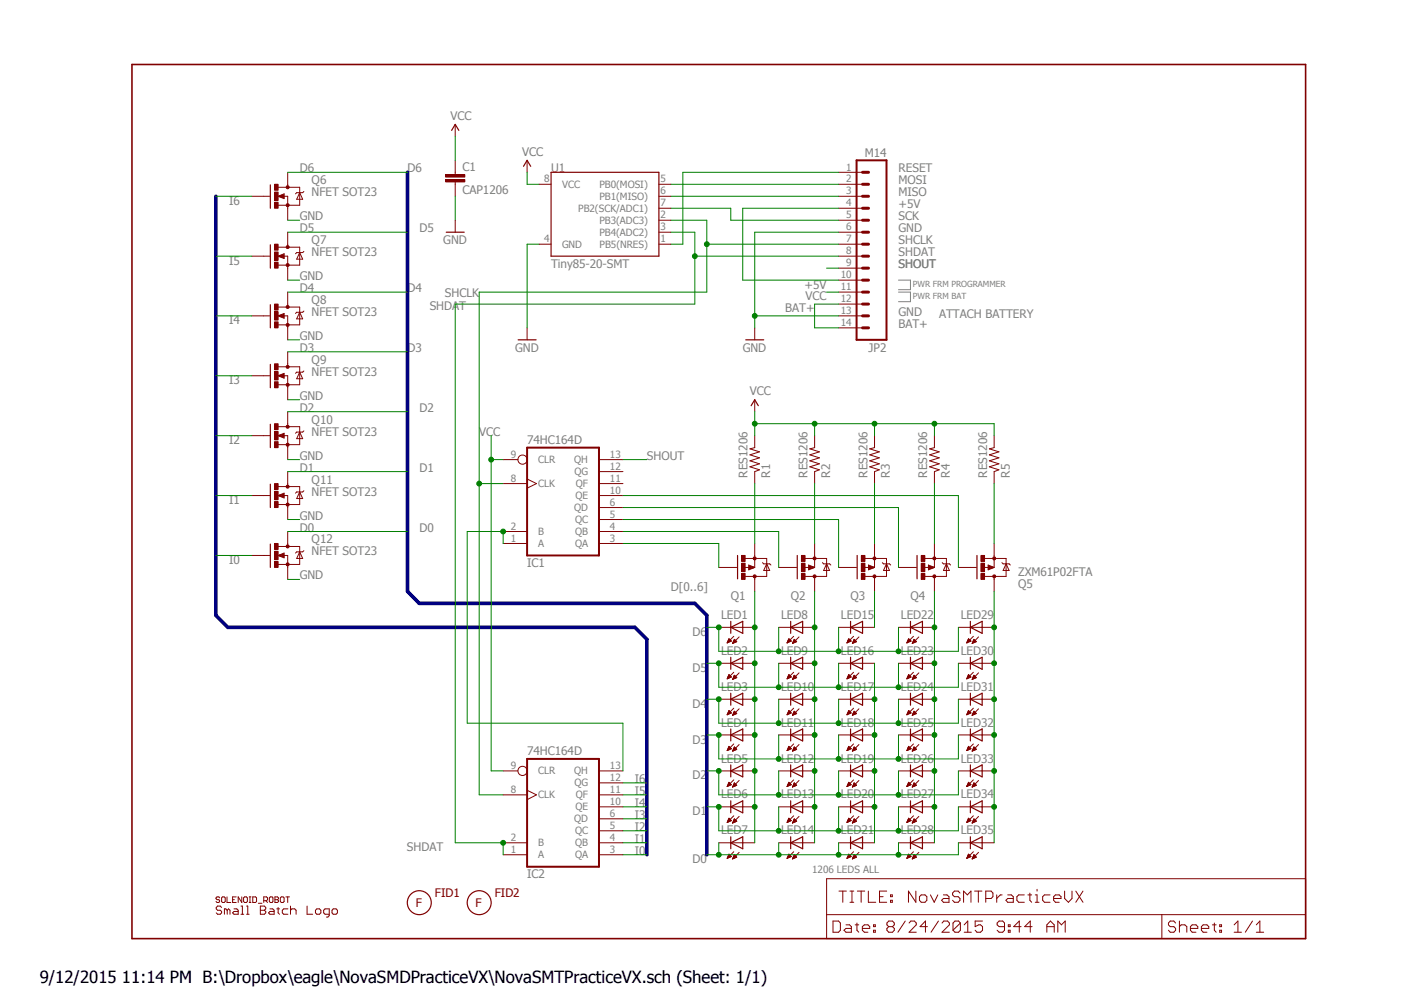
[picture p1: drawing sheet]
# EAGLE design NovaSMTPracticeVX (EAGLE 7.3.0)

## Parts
C1  CAP1206  [1206]
FID1  FIDUCIAL  [FID05MM]
FID2  FIDUCIAL  [FID05MM]
IC1  74HC164D  [SO14]
IC2  74HC164D  [SO14]
JP2  M14  [1X14_SMTPADS]
LED1  LED1206  [LED-1206]
LED2  LED1206  [LED-1206]
LED3  LED1206  [LED-1206]
LED4  LED1206  [LED-1206]
LED5  LED1206  [LED-1206]
LED6  LED1206  [LED-1206]
LED7  LED1206  [LED-1206]
LED8  LED1206  [LED-1206]
LED9  LED1206  [LED-1206]
LED10  LED1206  [LED-1206]
LED11  LED1206  [LED-1206]
LED12  LED1206  [LED-1206]
LED13  LED1206  [LED-1206]
LED14  LED1206  [LED-1206]
LED15  LED1206  [LED-1206]
LED16  LED1206  [LED-1206]
LED17  LED1206  [LED-1206]
LED18  LED1206  [LED-1206]
LED19  LED1206  [LED-1206]
LED20  LED1206  [LED-1206]
LED21  LED1206  [LED-1206]
LED22  LED1206  [LED-1206]
LED23  LED1206  [LED-1206]
LED24  LED1206  [LED-1206]
LED25  LED1206  [LED-1206]
LED26  LED1206  [LED-1206]
LED27  LED1206  [LED-1206]
LED28  LED1206  [LED-1206]
LED29  LED1206  [LED-1206]
LED30  LED1206  [LED-1206]
LED31  LED1206  [LED-1206]
LED32  LED1206  [LED-1206]
LED33  LED1206  [LED-1206]
LED34  LED1206  [LED-1206]
LED35  LED1206  [LED-1206]
Q1  MOSFET-PCHANNELSMD  [SOT23-3]
Q2  MOSFET-PCHANNELSMD  [SOT23-3]
Q3  MOSFET-PCHANNELSMD  [SOT23-3]
Q4  MOSFET-PCHANNELSMD  [SOT23-3]
Q5  ZXM61P02FTA  MOSFET-PCHANNELSMD  [SOT23-3]
Q6  NFET SOT23  MOSFET-NCHANNELSMD  [SOT23-3]
Q7  NFET SOT23  MOSFET-NCHANNELSMD  [SOT23-3]
Q8  NFET SOT23  MOSFET-NCHANNELSMD  [SOT23-3]
Q9  NFET SOT23  MOSFET-NCHANNELSMD  [SOT23-3]
Q10  NFET SOT23  MOSFET-NCHANNELSMD  [SOT23-3]
Q11  NFET SOT23  MOSFET-NCHANNELSMD  [SOT23-3]
Q12  NFET SOT23  MOSFET-NCHANNELSMD  [SOT23-3]
R1  RES1206  [1206]
R2  RES1206  [1206]
R3  RES1206  [1206]
R4  RES1206  [1206]
R5  RES1206  [1206]
U1  Tiny85-20-SMT  ATTINY45TINY85-20-SMT  [SO08-EIAJ]
U$1  SOLENOID_ROBOT  [SOLENOID_ROBT_450MIL]
U$4  SMALLBATCH_LOGO750W  [SMALLBATCH_750W]

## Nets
+5V: JP2.4 JP2.10
BAT+: JP2.12 JP2.14
D0: LED7.C LED14.C LED21.C LED28.C LED35.C Q12.3(D)
D1: LED6.C LED13.C LED20.C LED27.C LED34.C Q11.3(D)
D2: LED5.C LED12.C LED19.C LED26.C LED33.C Q10.3(D)
D3: LED4.C LED11.C LED18.C LED25.C LED32.C Q9.3(D)
D4: LED3.C LED10.C LED17.C LED24.C LED31.C Q8.3(D)
D5: LED2.C LED9.C LED16.C LED23.C LED30.C Q7.3(D)
D6: LED1.C LED8.C LED15.C LED22.C LED29.C Q6.3(D)
GND: C1.2 JP2.6 JP2.13 Q6.2(S) Q7.2(S) Q8.2(S) Q9.2(S) Q10.2(S) Q11.2(S) Q12.2(S) U1.4(GND)
I0: IC2.3(QA) Q12.1(G)
I1: IC2.4(QB) Q11.1(G)
I2: IC2.5(QC) Q10.1(G)
I3: IC2.6(QD) Q9.1(G)
I4: IC2.10(QE) Q8.1(G)
I5: IC2.11(QF) Q7.1(G)
I6: IC2.12(QG) Q6.1(G)
MISO: JP2.3 U1.6(PB1(MISO))
MOSI: JP2.2 U1.5(PB0(MOSI))
N$1: IC1.1(A) IC1.2(B) IC2.13(QH)
N$8: LED1.A LED2.A LED3.A LED4.A LED5.A LED6.A LED7.A Q1.3(D)
N$9: LED8.A LED9.A LED10.A LED11.A LED12.A LED13.A LED14.A Q2.3(D)
N$10: LED16.A LED17.A LED18.A LED19.A LED20.A LED21.A
N$11: LED22.A LED23.A LED24.A LED25.A LED26.A LED27.A LED28.A Q4.3(D)
N$12: LED29.A LED30.A LED31.A LED32.A LED33.A LED34.A LED35.A Q5.3(D)
N$13: LED15.A Q3.3(D)
N$15: Q1.2(S) R1.1
N$16: Q2.2(S) R2.1
N$18: Q3.2(S) R3.1
N$19: Q4.2(S) R4.1
N$20: Q5.2(S) R5.1
N$21: IC1.3(QA) Q1.1(G)
N$22: IC1.4(QB) Q2.1(G)
N$23: IC1.5(QC) Q3.1(G)
N$24: IC1.6(QD) Q4.1(G)
N$25: IC1.10(QE) Q5.1(G)
RESET: JP2.1 U1.1(PB5(NRES))
SCK: JP2.5 U1.7(PB2(SCK/ADC1))
SHCLK: IC1.8(CLK) IC2.8(CLK) JP2.7 U1.2(PB3(ADC3))
SHDAT: IC2.1(A) IC2.2(B) JP2.8 U1.3(PB4(ADC2))
SHOUT: IC1.13(QH) JP2.9
VCC: C1.1 IC1.9(CLR) IC2.9(CLR) JP2.11 R1.2 R2.2 R3.2 R4.2 R5.2 U1.8(VCC)
Unconnected: IC1.11(QF) IC1.12(QG)

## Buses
D[0..6]
I[0..6]

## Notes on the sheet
- PWR FRM PROGRAMMER
- PWR FRM BAT
- ATTACH BATTERY
- 1206 LEDS ALL

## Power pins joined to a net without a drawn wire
GND: IC1.7(GND) IC2.7(GND)
VCC: IC1.14(VCC) IC2.14(VCC)

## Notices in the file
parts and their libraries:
SparkFun-DiscreteSemi: Licensing: Creative Commons ShareAlike 4.0 International - https://creativecommons.org/licenses/by-sa/4.0
